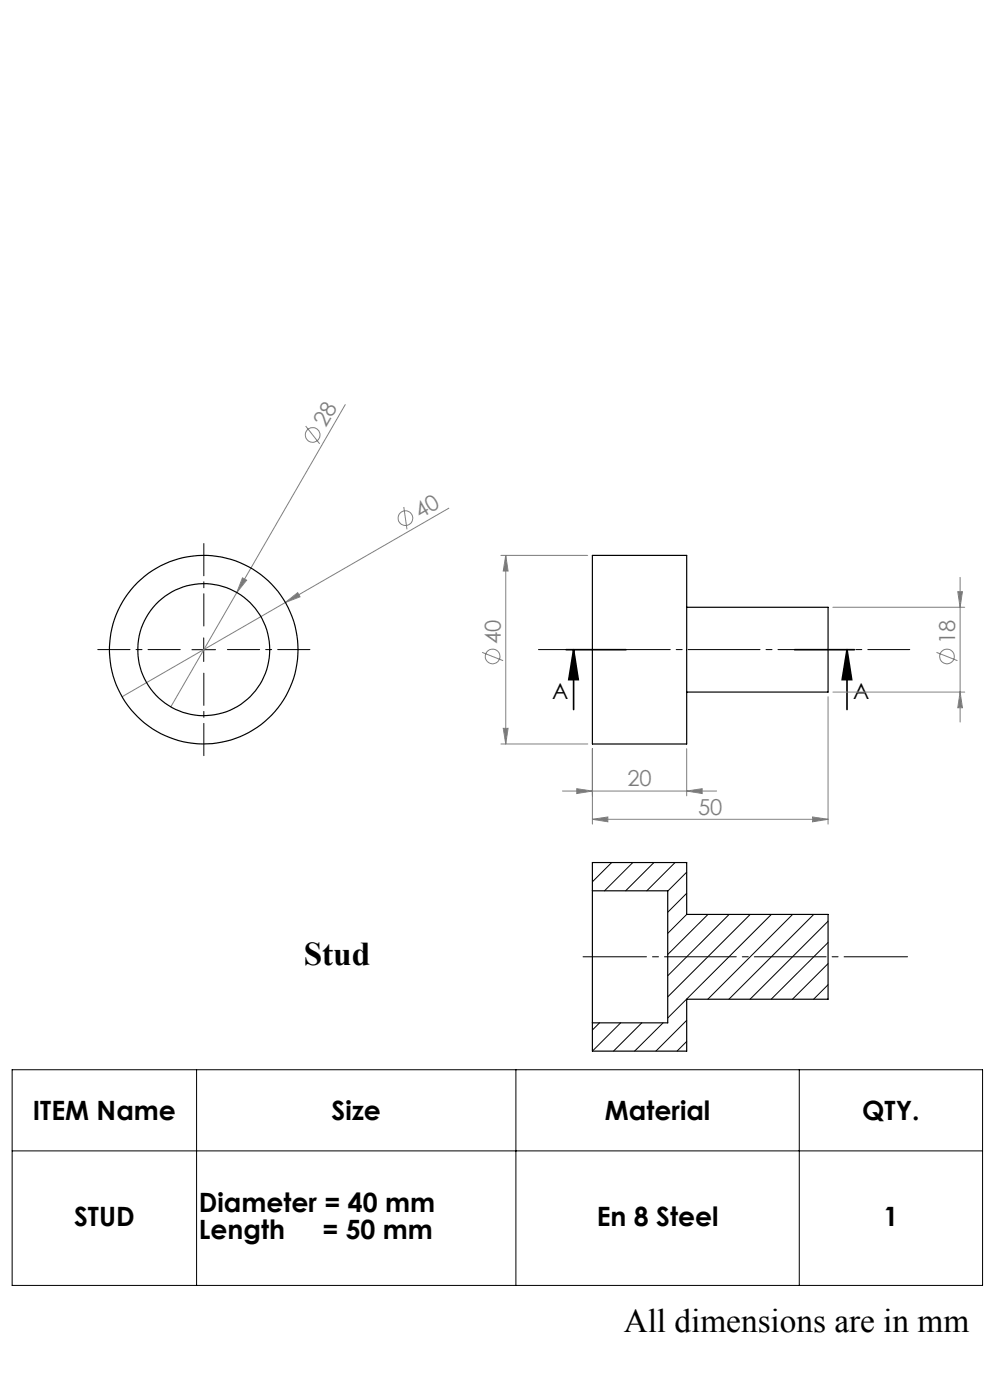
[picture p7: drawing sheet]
<svg xmlns="http://www.w3.org/2000/svg" width="210mm" height="297mm" viewBox="0 0 210 297" stroke-linecap="round" stroke-linejoin="round" font-family="sans-serif">
<g fill="none" stroke="#808080" stroke-width=".21">
<path d="M64.8 90.4l3 3.8M73.2 85.8l-23 39.9M85.7 107.6l.6 4.7M95.2 107.8l-34.7 20M106.3 117.8h18.4M107.3 117.8l.5 3.3h-1zM107.3 117.8v40M50.2 125.7l-14 24.3M51.4 122.6l.9 .5-2.1 2.6zM60.5 127.8l2.6-2.1 .5 .9zM60.5 127.8l-34.6 20M102.3 138.4l4.4 1.8"/>
<path d="M176.7 128.8h27.9M198.6 138.4l4.5 1.8M203.2 125.5h1l-.5 3.3zM203.7 122.5v30.7M106.3 157.8h18.4M106.8 154.5h1l-.5 3.3zM125.7 158.8v16M145.7 158.8v10M175.6 147.8v27M176.7 146.8h27.9M203.7 146.8l.5 3.3h-1zM119.3 167.8h32.7"/>
<path d="M122.3 167.3l3.4 .5-3.4 .5zM125.7 173.8l3.2-.5v1zM125.7 173.8h49.9M145.7 167.8l3.2-.5v1zM172.4 173.3l3.2 .5-3.2 .5z"/>
<circle cx="66.3" cy="92.3" r="1.55"/>
<circle cx="86" cy="109.9" r="1.56"/>
<circle cx="104.5" cy="139.3" r="1.55"/>
<circle cx="200.9" cy="139.3" r="1.56"/>
</g>
<path d="M120.1 137.8h12.7M121.7 137.8l1 6.4h-2.1zM121.7 137.8v12.7M168.6 137.8h12.7M179.7 137.8l1 6.4h-2.1zM179.7 137.8v12.7" fill="none" stroke="#000" stroke-width=".35"/>
<path d="M40.7 137.8h5M43.2 135.3v5M2.6 226.9h205.8v45.8h-205.8zM41.7 226.9v45.8M109.4 226.9v45.8M169.5 226.9v45.8M2.6 244.2h205.8" fill="none" stroke="#000" stroke-width=".21"/>
<path d="M114.2 137.8h78.8" fill="none" stroke="#000" stroke-width=".21" stroke-dasharray="15.2 1.3 1.3 1.3" stroke-dashoffset="6.3"/>
<path d="M192.5 203h-68.8" fill="none" stroke="#000" stroke-width=".21" stroke-dasharray="15.2 1.3 1.3 1.3" stroke-dashoffset="1.8"/>
<path d="M38.2 137.8h-17.5M43.2 132.8v-17.5M48.2 137.8h17.5M43.2 142.8v17.5" fill="none" stroke="#000" stroke-width=".21" stroke-dasharray="15.2 1.3 1.3 1.3" stroke-dashoffset="8.4"/>
<path d="M179.7 137.8l1 6.4h-2.1zM121.7 137.8l1 6.4h-2.1z" fill="#000"/>
<g fill="#808080">
<path d="M60.5 127.8l2.6-2.1 .5 .9z"/>
<path d="M51.4 122.6l.9 .5-2.1 2.6z"/>
<path d="M122.3 167.3l3.4 .5-3.4 .5zM145.7 167.8l3.2-.5v1zM125.7 173.8l3.2-.5v1zM172.4 173.3l3.2 .5-3.2 .5z"/>
<path d="M203.2 125.5h1l-.5 3.3zM203.7 146.8l.5 3.3h-1zM107.3 117.8l.5 3.3h-1zM106.8 154.5h1l-.5 3.3z"/>
</g>
<g fill="none" stroke="#000" stroke-width=".25">
<path d="M125.7 117.8h20v40h-20zM145.7 128.8h29.9v18h-29.9M125.7 189v28M125.7 189v-6h20v11h29.9v18h-29.9v11h-20v-6M125.7 189h15.9v28h-15.9"/>
<circle cx="43.2" cy="137.8" r="20"/>
<circle cx="43.2" cy="137.8" r="14"/>
</g>
<g fill="none" stroke="#000" stroke-width=".21">
<path d="M129.8 183l-4.1 4.1M134.2 183l-6 6M138.7 183l-6 6M143.2 183l-6 6M145.7 185l-4.1 4.1M145.7 189.5l-4.1 4M145.7 194l-4.1 4M150.2 194l-8.6 8.5M154.7 194l-13.1 13M159.1 194l-17.5 17.5M163.6 194l-22 22M168.1 194l-18 18"/>
<path d="M172.6 194l-18 18M175.6 195.4l-16.5 16.6M175.6 200l-12 12M127.2 217l-1.5 1.5M131.7 217l-6 6M136.1 217l-6 6M140.7 217l-6.1 6M145.7 216.5l-6.6 6.5M175.6 204.4l-7.5 7.6M175.6 208.9l-3 3.1M145.7 220.9l-2.1 2.1"/>
</g>
<g font-size="7.1">
<text x="64.4" y="204.8">Stud</text>
<text x="132.3" y="282.6">All dimensions are in mm</text>
</g>
<g font-size="5.6">
<text x="7" y="237.7">ITEM Name</text>
<text x="70.3" y="237.7">Size</text>
<text x="128.3" y="237.7">Material</text>
<text x="182.9" y="237.7">QTY.</text>
<text x="42.2" y="257.2">Diameter = 40 mm</text>
<text x="15.7" y="260">STUD</text>
<text x="42.2" y="262.8">Length</text>
<text x="68.4" y="262.8">= 50 mm</text>
<text x="126.6" y="260">En 8 Steel</text>
<text x="187.4" y="260">1</text>
</g>
<g font-size="4.7" fill="#808080">
<text x="69.1" y="90.9" transform="rotate(-60 69.1 90.9)">28</text>
<text x="89.1" y="110.1" transform="rotate(-30 89.1 110.1)">40</text>
<text x="106.2" y="136.7" transform="rotate(-90 106.2 136.7)">40</text>
<text x="202.6" y="136.7" transform="rotate(-90 202.6 136.7)">18</text>
<text x="133.1" y="166.8">20</text>
<text x="148.1" y="172.8">50</text>
</g>
<g font-size="4.7">
<text x="117.1" y="148.4">A</text>
<text x="181" y="148.4">A</text>
</g>
</svg>
